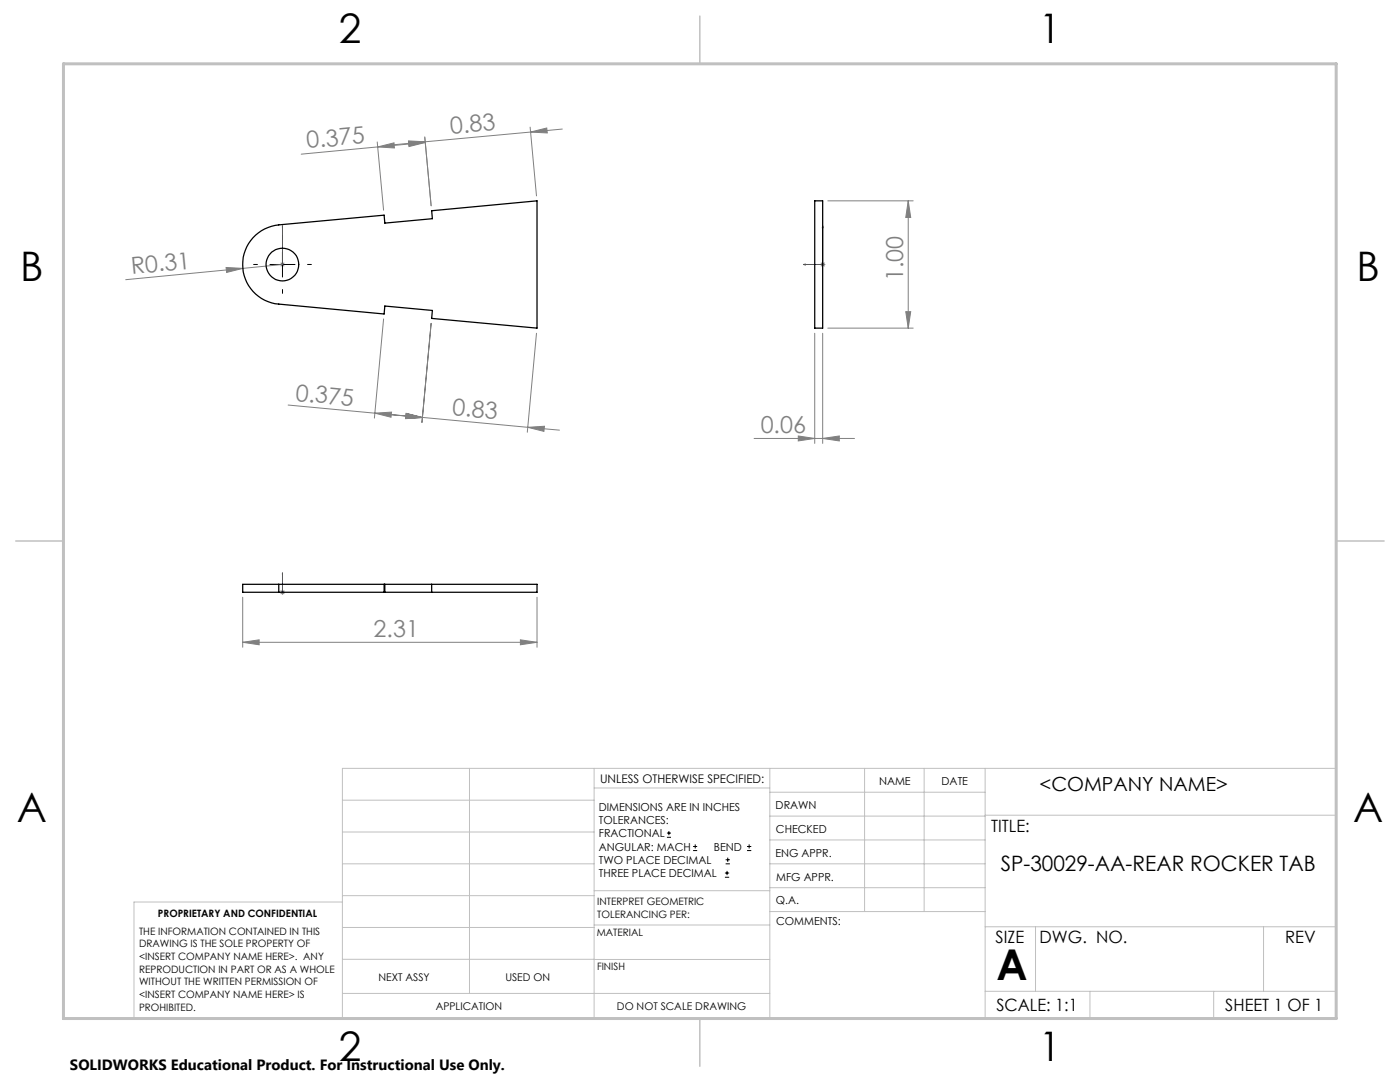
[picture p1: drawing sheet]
<svg xmlns="http://www.w3.org/2000/svg" width="279mm" height="216mm" viewBox="0 0 279 216" stroke-linecap="round" stroke-linejoin="round" font-family="sans-serif">
<g fill="none" stroke="#000" stroke-width=".2">
<path d="M53.9 52.8h5M56.4 50.3v5M133.1 167.1h.8M133.1 166.2h.8M133.5 165.8v.9M138.3 169.7h.8M138.3 168.9h.8M138.7 168.5v.8M144.7 175h.8M144.7 174.2h.8M144.8 172.4h.9M144.8 171.6h.9"/>
<path d="M145.1 173.8v.8M145.2 171.1v.9M149.1 169.7h.8M149.1 168.9h.8M149.5 168.5v.8"/>
</g>
<path d="M56.4 52.7v.2zM56.4 45v.4v-.4M56.4 52.8h.1M56.4 45v7.8M160.3 52.8l.4-.1v.2zM164.2 45v7.8h-3.9M164.2 45l.1 .4h-.2zM56.4 114.3v.4v-.4M56.4 118.1v.2zM56.4 118.2h.1M56.4 114.3v3.9" fill="none" stroke="#00f" stroke-width=".2"/>
<g fill="none" stroke="#808080" stroke-width=".2">
<path d="M75.3 28.3l1.3 13.6M75.4 29.3l3.2-.8 .1 1zM81.5 28.3l3.4 .1-3.3 .8zM81.5 28.1l3.3 .2-3.2 .8zM84.8 27.3l1.2 13.8-1.2-13.7M84.9 28.4l-24.8 2.4M105.8 25.4l1.3 13.7M105.9 26.4l3.2-.9 .1 1zM112.2 25.8l-33.7 3.1M45.1 53.4l3.4 .2-3.3 .8zM55.8 52.8h1.1M56 52.4l.7 .7"/>
<path d="M56.4 52.8l-31.3 3M56.4 52.3v1M56.7 52.4l-.7 .7M163.7 52.8h1M163.8 52.4l.8 .7M164.2 52.3v1M164.6 52.4l-.8 .7M165.2 40.1h17M181.3 40.1l.5 3.3h-1zM181.3 40.1v25.4M76.6 63.6l-1.9 19.8M86 64.5l-1.8 19.8"/>
<path d="M107.1 66.5l-1.9 19.8M162.6 66.5v22M164.2 66.5v22M165.2 65.5h17M180.8 62.2h1l-.5 3.3zM57.5 80.8l17.3 1.6M74.8 82.4l9.5 .9M74.8 82.4l3.3-.2-.1 1.1zM78 82.7l6.3 .6M81.1 82.5l3.2 .8-3.3 .2zM84.3 83.3l21 2M105.3 85.3l6.4 .5"/>
<path d="M105.3 85.3l3.4-.2-.2 1zM150.5 87.5h20M159.3 87l3.3 .5-3.3 .5zM164.2 87.5l3.3-.5v1zM48.4 119.2v10M55.8 118.2h1.1M56 117.8l.7 .7M56.4 117.7v1M56.7 117.8l-.7 .7M107.2 119.2v10M48.4 128.2l3.3-.5v1zM48.4 128.2h58.8"/>
<path d="M103.9 127.7l3.3 .5-3.3 .5z"/>
</g>
<path d="M51.4 52.8h-.8M56.4 47.8v-.8M56.4 57.8v.7M61.4 52.8h.7" fill="none" stroke="#000" stroke-width=".2" stroke-dasharray="15.2 1.3 1.3 1.3"/>
<g fill="none" stroke="#c0c0c0" stroke-width=".2">
<path d="M68.3 159.7h50.3M93.7 153.3v44.9M118.6 153.3v49.9M118.6 157.2h35M153.6 153.3v49.9M153.6 158.1h43M172.5 153.3v28.6M184.4 153.3v28.6M196.6 153.3v49.9M68.3 180h-41.6v23.2h240v-49.9h-198.4v49.9M68.3 166h50.3M68.3 178.7h50.3"/>
<path d="M68.3 172.4h50.3M118.6 177.7h35M153.6 162.8h43M153.6 177.1h43M153.6 172.4h43M153.6 167.6h43M196.6 162.7h70.1M68.3 198.2h85.3M68.3 191.4l85.3 .1M68.3 185.1h50.3M118.6 184.6h35M153.6 181.9h43"/>
<path d="M196.6 184.9h70.1M196.6 197.8h70.1M206.7 184.9v12.9M217.5 197.8v5.4M242.2 197.8v5.4M252.2 184.9v12.9"/>
</g>
<path d="M139.7 3.2v9.5M3.1 107.9h9.6M266.7 107.9h9.5M139.7 203.2v9.6" fill="none" stroke="#c0c0c0" stroke-width=".3"/>
<path d="M12.7 12.7h254v190.5h-254z" fill="none" stroke="#c0c0c0" stroke-width=".6"/>
<g fill="#00f">
<path d="M56.4 52.7v.2zM56.4 45v.4z"/>
<path d="M160.3 52.8l.4 .1v-.2zM164.2 45l-.1 .4h.2z"/>
<path d="M56.4 114.3v.4zM56.4 118.1v.2z"/>
</g>
<g fill="#808080">
<path d="M45.1 53.4l3.4 .2-3.3 .8z"/>
<path d="M159.3 87l3.3 .5-3.3 .5zM164.2 87.5l3.3-.5v1z"/>
<path d="M103.9 127.7l3.3 .5-3.3 .5zM48.4 128.2l3.3-.5v1z"/>
<path d="M75.4 29.3l3.2-.8 .1 1zM81.5 28.3l3.4 .1-3.3 .8z"/>
<path d="M105.9 26.4l3.2-.9 .1 1zM81.5 28.1l3.3 .2-3.2 .8z"/>
<path d="M180.8 62.2h1l-.5 3.3zM181.3 40.1l.5 3.3h-1z"/>
<path d="M74.8 82.4l3.3-.2-.1 1.1zM81.1 82.5l3.2 .8-3.3 .2zM81.1 82.5l3.2 .8-3.3 .2zM105.3 85.3l3.4-.2-.2 1z"/>
</g>
<g fill="none" stroke="#000" stroke-width=".25">
<path d="M50.5 47.4a8 8 0 0 1 5.1-2.5l21.1-2 .1 1.6 9.5-.9-.2-1.5 21.1-2v25.4l-21.1-2 .2-1.6-9.5-.8-.1 1.6-21.1-2a7.9 7.9 0 0 1-6.6-5 7.9 7.9 0 0 1 1.5-8.3zM162.6 40.1h1.6v25.4h-1.6zM55.6 116.6h-7.2v1.6h7.2M55.6 116.6h51.6v1.6h-51.6M55.6 116.6v1.6M76.7 116.6v1.6M76.8 116.6v1.6M86.1 116.6v1.6"/>
<circle cx="56.4" cy="52.8" r="3.3"/>
</g>
<text font-size="8.5" x="198.9" y="195.5">A</text>
<g font-size="8.1">
<text x="67.6" y="8.5">2</text>
<text x="207.3" y="8.5">1</text>
<text x="4" y="56.1">B</text>
<text x="270.7" y="56.1">B</text>
<text x="3.3" y="164.1">A</text>
<text x="270" y="164.1">A</text>
<text x="67.6" y="211.7">2</text>
<text x="207.3" y="211.7">1</text>
</g>
<g font-size="4.7" fill="#808080">
<text x="61.3" y="29.6" transform="rotate(-5 61.3 29.6)">0.375</text>
<text x="90" y="26.8" transform="rotate(-5 90 26.8)">0.83</text>
<text x="26.3" y="54.7" transform="rotate(-6 26.3 54.7)">R0.31</text>
<text x="180.3" y="56.1" transform="rotate(-90 180.3 56.1)">1.00</text>
<text x="58.9" y="79.9" transform="rotate(5 58.9 79.9)">0.375</text>
<text x="90.2" y="82.8" transform="rotate(5 90.2 82.8)">0.83</text>
<text x="151.8" y="86.5">0.06</text>
<text x="74.6" y="127.1">2.31</text>
</g>
<text font-size="4.2" x="199.7" y="173.7">SP-30029-AA-REAR ROCKER TAB</text>
<text font-size="3.9" x="207.5" y="157.8">&lt;COMPANY NAME&gt;</text>
<g font-size="3.4">
<text x="197.8" y="166">TITLE:</text>
<text x="198.7" y="188.1">SIZE</text>
<text x="207.5" y="188.1">DWG. NO.</text>
<text x="256.5" y="188.2">REV</text>
<text x="198.8" y="201.7">SCALE: 1:1</text>
<text x="244.5" y="201.7">SHEET 1 OF 1</text>
</g>
<text font-size="3" x="14" y="213.5">SOLIDWORKS Educational Product. For Instructional Use Only.</text>
<text font-size="2.4" x="119.8" y="156.2">UNLESS OTHERWISE SPECIFIED:</text>
<g font-size="2.2">
<text x="119.5" y="161.8">DIMENSIONS ARE IN INCHES</text>
<text x="154.8" y="161.4">DRAWN</text>
<text x="175.4" y="156.6">NAME</text>
<text x="187.9" y="156.7">DATE</text>
<text x="119.5" y="164.4">TOLERANCES:</text>
<text x="119.5" y="167.1">FRACTIONAL</text>
<text x="154.9" y="166.3">CHECKED</text>
<text x="119.5" y="169.7">ANGULAR: MACH</text>
<text x="119.5" y="172.4">TWO PLACE DECIMAL</text>
<text x="142.5" y="169.7">BEND</text>
<text x="154.8" y="170.9">ENG APPR.</text>
<text x="119.5" y="175">THREE PLACE DECIMAL</text>
<text x="154.9" y="175.7">MFG APPR.</text>
<text x="154.9" y="180.4">Q.A.</text>
<text x="154.9" y="184.6">COMMENTS:</text>
</g>
<g font-size="2.1">
<text x="75.5" y="195.7">NEXT ASSY</text>
<text x="100.9" y="195.7">USED ON</text>
<text x="86.9" y="201.5">APPLICATION</text>
<text x="123.1" y="201.6">DO NOT SCALE DRAWING</text>
</g>
<g font-size="2">
<text x="31.5" y="182.9">PROPRIETARY AND CONFIDENTIAL</text>
<text x="119.2" y="180.6">INTERPRET GEOMETRIC</text>
<text x="119.2" y="183.1">TOLERANCING PER:</text>
<text x="27.8" y="186.5">THE INFORMATION CONTAINED IN THIS</text>
<text x="27.8" y="189">DRAWING IS THE SOLE PROPERTY OF</text>
<text x="27.8" y="191.6">&lt;INSERT COMPANY NAME HERE&gt;. ANY</text>
<text x="119.1" y="186.7">MATERIAL</text>
<text x="27.8" y="194.1">REPRODUCTION IN PART OR AS A WHOLE</text>
<text x="27.8" y="196.6">WITHOUT THE WRITTEN PERMISSION OF</text>
<text x="119.1" y="193.5">FINISH</text>
<text x="27.8" y="199.1">&lt;INSERT COMPANY NAME HERE&gt; IS</text>
<text x="27.8" y="201.7">PROHIBITED.</text>
</g>
</svg>
